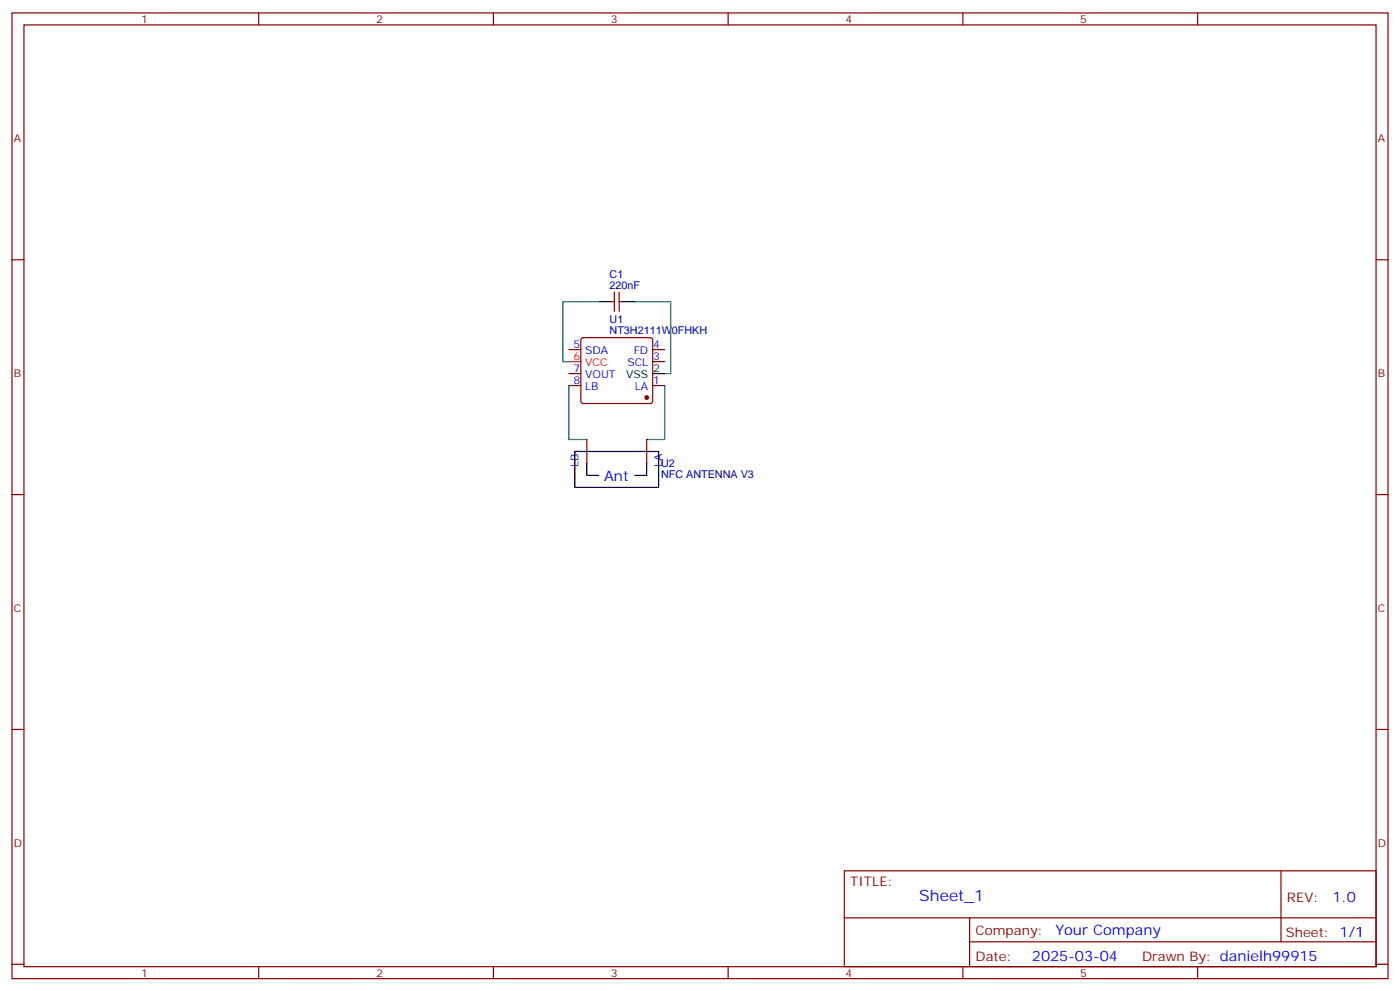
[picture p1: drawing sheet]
<svg xmlns="http://www.w3.org/2000/svg" width="412mm" height="292mm" viewBox="0 0 412 292" stroke-linecap="round" stroke-linejoin="round" font-family="sans-serif">
<g fill="none" stroke="#870000" stroke-width=".35">
<path d="M3.5 3.8h405.4v284.3h-405.4zM7.1 7.3h398.2v277.3h-398.2zM76.2 3.8v3.5M145.3 3.8v3.5M214.5 3.8v3.5M283.6 3.8v3.5M352.8 3.8v3.5M3.5 76.5h3.6M405.3 76.5h3.6M171.3 99.6l.5-.2h19.8l.5 .2 .2 .5v18l-.3 .5-.4 .2h-19.8l-.5-.2-.2-.5v-18zM179.9 88.8h1.1M181 86v5.7"/>
<path d="M182.4 86v5.7M182.4 88.8h1M167.6 113.5h3.5M167.6 110h3.5M167.6 102.9h3.5M192.3 113.5h3.5M192.3 102.9h3.5M192.3 106.5h3.5M172.9 129.4v7.1M190.5 129.4v7.1M3.5 145.6h3.6M405.3 145.6h3.6"/>
<path d="M3.5 214.8h3.6M405.3 214.8h3.6M248.7 256.4h156.6v28.2h-156.6zM377.3 256.4v20.9M248.7 270.2h156.5M285.6 277.3h119.6M285.6 270.2v14.2M3.5 283.9h3.6M76.2 284.6v3.5M145.3 284.6v3.5M214.5 284.6v3.5M283.6 284.6v3.5"/>
<path d="M352.8 284.6v3.5M405.3 283.9h3.6"/>
</g>
<path d="M167.6 106.5h3.5" fill="none" stroke="#f00" stroke-width=".35"/>
<path d="M176.4 88.8h3.5M183.4 88.8h3.6M192.3 110h3.5M169.3 132.9h24.7v10.6h-24.7zM172.9 136.5v3.5h3.5M190.5 136.5v3.5h-3.5" fill="none" stroke="#000" stroke-width=".35"/>
<circle cx="190.5" cy="117.1" r=".53" fill="#870000" stroke="#870000" stroke-width=".35"/>
<path d="M176.4 88.8h-10.6v17.7h1.8M187 88.8h10.6v21.2h-1.8M167.6 113.5v15.9h5.3M195.8 113.5v15.9h-5.3" fill="none" stroke="#008700" stroke-width=".35"/>
<text font-size="4.6" fill="#00f" x="270.8" y="265.4">Sheet_1</text>
<g font-size="4.2" fill="#00f">
<text x="178" y="141.6">Ant</text>
<text x="392.5" y="265.7">1.0</text>
<text x="310.9" y="275.2">Your Company</text>
<text x="304" y="283">2025-03-04</text>
</g>
<g font-size="3.9" fill="#800">
<text x="250.5" y="261">TITLE:</text>
<text x="379.1" y="265.7">REV:</text>
<text x="287.4" y="275.2">Company:</text>
<text x="378.7" y="275.8">Sheet: 1/1</text>
<text x="287.4" y="282.9">Date:</text>
<text x="336.4" y="282.9">Drawn By: danielh99915</text>
</g>
<g font-size="3.2" fill="#800">
<text x="41.6" y="6.8">1</text>
<text x="110.8" y="6.8">2</text>
<text x="179.9" y="6.8">3</text>
<text x="249.1" y="6.8">4</text>
<text x="318.2" y="6.8">5</text>
<text x="4.1" y="41.9">A</text>
<text x="405.9" y="41.9">A</text>
<text x="4.1" y="111.1">B</text>
<text x="405.9" y="111.1">B</text>
<text x="4.1" y="180.2">C</text>
<text x="405.9" y="180.2">C</text>
<text x="4.1" y="249.3">D</text>
<text x="405.9" y="249.3">D</text>
<text x="41.6" y="287.6">1</text>
<text x="110.8" y="287.6">2</text>
<text x="179.9" y="287.6">3</text>
<text x="249.1" y="287.6">4</text>
<text x="318.2" y="287.6">5</text>
</g>
<g font-size="3.2" fill="#000080">
<text x="179.6" y="81.7">C1</text>
<text x="179.6" y="84.9">220nF</text>
<text x="179.6" y="95.1">U1</text>
<text x="179.6" y="98.4">NT3H2111W0FHKH</text>
<text x="194.7" y="137.4">U2</text>
<text x="194.7" y="140.6">NFC ANTENNA V3</text>
</g>
<g font-size="3.2" fill="#f00">
<text x="168.9" y="106.1">6</text>
<text x="172.4" y="107.9">VCC</text>
</g>
<g font-size="3.2" fill="#00f">
<text x="168.9" y="102.6">5</text>
<text x="172.4" y="104.4">SDA</text>
<text x="184.8" y="107.9">SCL</text>
<text x="186.7" y="104.4">FD</text>
<text x="192.4" y="102.6">4</text>
<text x="192.4" y="106.1">3</text>
<text x="168.9" y="113.2">8</text>
<text x="168.9" y="109.6">7</text>
<text x="172.4" y="111.4">VOUT</text>
<text x="192.4" y="113.2">1</text>
<text x="172.4" y="114.9">LB</text>
<text x="187" y="114.9">LA</text>
<text x="170.4" y="137.6" transform="rotate(-90 170.4 137.6)">LB</text>
<text x="195.1" y="137.6" transform="rotate(-90 195.1 137.6)">LA</text>
</g>
<g font-size="3.2">
<text x="184.5" y="111.4">VSS</text>
<text x="192.4" y="109.6">2</text>
</g>
</svg>
